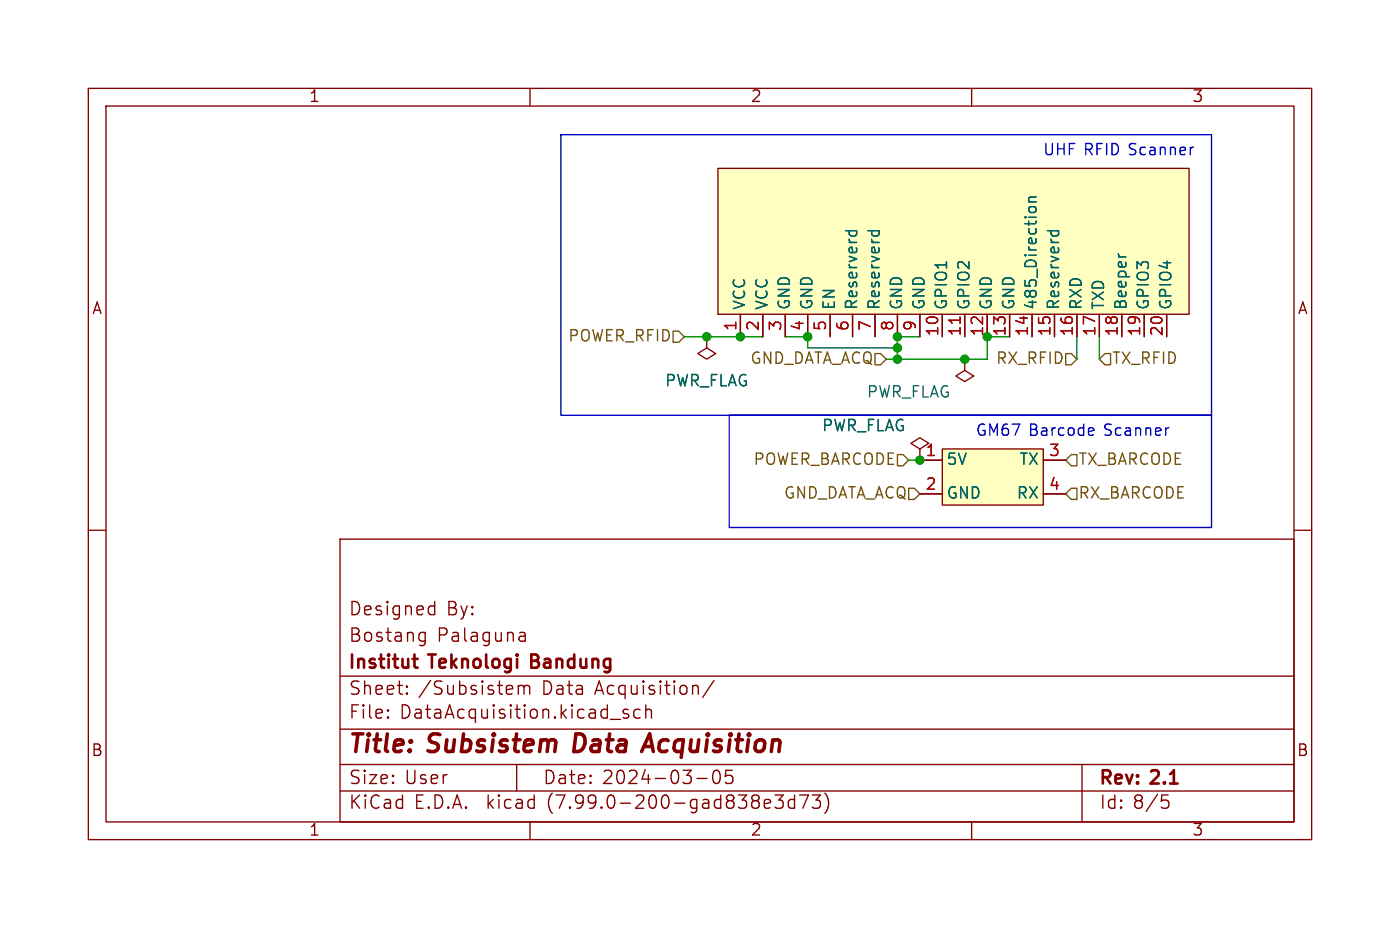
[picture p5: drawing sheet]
(kicad_sch (version 20230121) (generator eeschema)

 (paper "User" 158.496 105.004)

 (title_block
  (title "Subsistem Data Acquisition")
  (date "2024-03-05")
  (rev "2.1")
  (company "Institut Teknologi Bandung")
  (comment 1 "Bostang Palaguna")
  (comment 2 "Designed By:"))

 (lib_symbols
  (symbol "WMS_components:GM67_Barcode_Scanner" (in_bom yes) (on_board yes)
   (property "Reference" "U" (at 0 5.08 0) (effects (font (size 1.27 1.27))))
   (property "Value" "" (at -5.08 5.08 0) (effects (font (size 1.27 1.27))))
   (property "Footprint" "" (at -5.08 5.08 0) (effects (font (size 1.27 1.27)) hide))
   (property "Datasheet" "" (at -5.08 5.08 0) (effects (font (size 1.27 1.27)) hide))
   (symbol "GM67_Barcode_Scanner_1_1"
    (rectangle (start -6.35 3.81) (end 5.08 -2.54) (stroke (width 0) (type default)) (fill (type background)))
    (pin power_in line (at -8.89 2.54 0) (length 2.54) (name "5V" (effects (font (size 1.27 1.27)))) (number "1" (effects (font (size 1.27 1.27)))))
    (pin power_in line (at -8.89 -1.27 0) (length 2.54) (name "GND" (effects (font (size 1.27 1.27)))) (number "2" (effects (font (size 1.27 1.27)))))
    (pin output line (at 7.62 2.54 180) (length 2.54) (name "TX" (effects (font (size 1.27 1.27)))) (number "3" (effects (font (size 1.27 1.27)))))
    (pin input line (at 7.62 -1.27 180) (length 2.54) (name "RX" (effects (font (size 1.27 1.27)))) (number "4" (effects (font (size 1.27 1.27)))))))
  (symbol "WMS_components:YR903_RFID_module" (in_bom yes) (on_board yes)
   (property "Reference" "U" (at -6.35 30.48 0) (effects (font (size 1.27 1.27))))
   (property "Value" "" (at -6.35 30.48 0) (effects (font (size 1.27 1.27))))
   (property "Footprint" "" (at -6.35 30.48 0) (effects (font (size 1.27 1.27)) hide))
   (property "Datasheet" "" (at -6.35 30.48 0) (effects (font (size 1.27 1.27)) hide))
   (symbol "YR903_RFID_module_0_1"
    (rectangle (start -7.62 29.21) (end 8.89 -24.13) (stroke (width 0) (type default)) (fill (type background))))
   (symbol "YR903_RFID_module_1_1"
    (pin power_out line (at -10.16 26.67 0) (length 2.54) (name "VCC" (effects (font (size 1.27 1.27)))) (number "1" (effects (font (size 1.27 1.27)))))
    (pin bidirectional line (at -10.16 3.81 0) (length 2.54) (name "GPIO1" (effects (font (size 1.27 1.27)))) (number "10" (effects (font (size 1.27 1.27)))))
    (pin bidirectional line (at -10.16 1.27 0) (length 2.54) (name "GPIO2" (effects (font (size 1.27 1.27)))) (number "11" (effects (font (size 1.27 1.27)))))
    (pin power_in line (at -10.16 -1.27 0) (length 2.54) (name "GND" (effects (font (size 1.27 1.27)))) (number "12" (effects (font (size 1.27 1.27)))))
    (pin power_in line (at -10.16 -3.81 0) (length 2.54) (name "GND" (effects (font (size 1.27 1.27)))) (number "13" (effects (font (size 1.27 1.27)))))
    (pin power_in line (at -10.16 -6.35 0) (length 2.54) (name "485_Direction" (effects (font (size 1.27 1.27)))) (number "14" (effects (font (size 1.27 1.27)))))
    (pin bidirectional line (at -10.16 -8.89 0) (length 2.54) (name "Reserverd" (effects (font (size 1.27 1.27)))) (number "15" (effects (font (size 1.27 1.27)))))
    (pin bidirectional line (at -10.16 -11.43 0) (length 2.54) (name "RXD" (effects (font (size 1.27 1.27)))) (number "16" (effects (font (size 1.27 1.27)))))
    (pin bidirectional line (at -10.16 -13.97 0) (length 2.54) (name "TXD" (effects (font (size 1.27 1.27)))) (number "17" (effects (font (size 1.27 1.27)))))
    (pin bidirectional line (at -10.16 -16.51 0) (length 2.54) (name "Beeper" (effects (font (size 1.27 1.27)))) (number "18" (effects (font (size 1.27 1.27)))))
    (pin bidirectional line (at -10.16 -19.05 0) (length 2.54) (name "GPIO3" (effects (font (size 1.27 1.27)))) (number "19" (effects (font (size 1.27 1.27)))))
    (pin power_out line (at -10.16 24.13 0) (length 2.54) (name "VCC" (effects (font (size 1.27 1.27)))) (number "2" (effects (font (size 1.27 1.27)))))
    (pin bidirectional line (at -10.16 -21.59 0) (length 2.54) (name "GPIO4" (effects (font (size 1.27 1.27)))) (number "20" (effects (font (size 1.27 1.27)))))
    (pin power_in line (at -10.16 21.59 0) (length 2.54) (name "GND" (effects (font (size 1.27 1.27)))) (number "3" (effects (font (size 1.27 1.27)))))
    (pin power_in line (at -10.16 19.05 0) (length 2.54) (name "GND" (effects (font (size 1.27 1.27)))) (number "4" (effects (font (size 1.27 1.27)))))
    (pin bidirectional line (at -10.16 16.51 0) (length 2.54) (name "EN" (effects (font (size 1.27 1.27)))) (number "5" (effects (font (size 1.27 1.27)))))
    (pin bidirectional line (at -10.16 13.97 0) (length 2.54) (name "Reserverd" (effects (font (size 1.27 1.27)))) (number "6" (effects (font (size 1.27 1.27)))))
    (pin bidirectional line (at -10.16 11.43 0) (length 2.54) (name "Reserverd" (effects (font (size 1.27 1.27)))) (number "7" (effects (font (size 1.27 1.27)))))
    (pin power_in line (at -10.16 8.89 0) (length 2.54) (name "GND" (effects (font (size 1.27 1.27)))) (number "8" (effects (font (size 1.27 1.27)))))
    (pin power_in line (at -10.16 6.35 0) (length 2.54) (name "GND" (effects (font (size 1.27 1.27)))) (number "9" (effects (font (size 1.27 1.27)))))))
  (symbol "power:PWR_FLAG" (power) (pin_numbers hide) (pin_names (offset 0) hide) (in_bom yes) (on_board yes)
   (property "Reference" "#FLG" (at 0 1.905 0) (effects (font (size 1.27 1.27)) hide))
   (property "Value" "PWR_FLAG" (at 0 3.81 0) (effects (font (size 1.27 1.27))))
   (property "Footprint" "" (at 0 0 0) (effects (font (size 1.27 1.27)) hide))
   (property "Datasheet" "~" (at 0 0 0) (effects (font (size 1.27 1.27)) hide))
   (symbol "PWR_FLAG_0_0"
    (pin power_out line (at 0 0 90) (length 0) (name "pwr" (effects (font (size 1.27 1.27)))) (number "1" (effects (font (size 1.27 1.27))))))
   (symbol "PWR_FLAG_0_1"
    (polyline (pts (xy 0 0) (xy 0 1.27) (xy -1.016 1.905) (xy 0 2.54) (xy 1.016 1.905) (xy 0 1.27)) (stroke (width 0) (type default)) (fill (type none))))))


 (junction (at 91.44 38.1) (diameter 0) (color 0 0 0 0))
 (junction (at 104.14 52.07) (diameter 0) (color 0 0 0 0))
 (junction (at 111.76 38.1) (diameter 0) (color 0 0 0 0))
 (junction (at 101.6 40.64) (diameter 0) (color 0 0 0 0))
 (junction (at 80.01 38.1) (diameter 0) (color 0 0 0 0))
 (junction (at 83.82 38.1) (diameter 0) (color 0 0 0 0))
 (junction (at 109.22 40.64) (diameter 0) (color 0 0 0 0))
 (junction (at 101.6 38.1) (diameter 0) (color 0 0 0 0))
 (junction (at 101.6 39.37) (diameter 0) (color 0 0 0 0))

 (wire (pts (xy 111.76 38.1) (xy 111.76 40.64)) (stroke (width 0) (type default)))
 (wire (pts (xy 83.82 38.1) (xy 80.01 38.1)) (stroke (width 0) (type default)))
 (wire (pts (xy 121.92 40.64) (xy 121.92 38.1)) (stroke (width 0) (type default)))
 (wire (pts (xy 91.44 39.37) (xy 101.6 39.37)) (stroke (width 0) (type default)))
 (wire (pts (xy 88.9 38.1) (xy 91.44 38.1)) (stroke (width 0) (type default)))
 (wire (pts (xy 101.6 38.1) (xy 101.6 39.37)) (stroke (width 0) (type default)))
 (wire (pts (xy 102.87 52.07) (xy 104.14 52.07)) (stroke (width 0) (type default)))
 (wire (pts (xy 124.46 40.64) (xy 124.46 38.1)) (stroke (width 0) (type default)))
 (wire (pts (xy 109.22 40.64) (xy 111.76 40.64)) (stroke (width 0) (type default)))
 (wire (pts (xy 80.01 38.1) (xy 77.47 38.1)) (stroke (width 0) (type default)))
 (wire (pts (xy 100.33 40.64) (xy 101.6 40.64)) (stroke (width 0) (type default)))
 (wire (pts (xy 114.3 38.1) (xy 111.76 38.1)) (stroke (width 0) (type default)))
 (wire (pts (xy 91.44 38.1) (xy 91.44 39.37)) (stroke (width 0) (type default)))
 (wire (pts (xy 101.6 39.37) (xy 101.6 40.64)) (stroke (width 0) (type default)))
 (wire (pts (xy 101.6 38.1) (xy 104.14 38.1)) (stroke (width 0) (type default)))
 (wire (pts (xy 101.6 40.64) (xy 109.22 40.64)) (stroke (width 0) (type default)))
 (wire (pts (xy 86.36 38.1) (xy 83.82 38.1)) (stroke (width 0) (type default)))

 (rectangle (start 63.5 15.24) (end 137.16 46.99) (stroke (width 0) (type default)) (fill (type none)))
 (rectangle (start 82.55 46.99) (end 137.16 59.69) (stroke (width 0) (type default)) (fill (type none)))

 (text "UHF RFID Scanner" (at 118.11 17.78 0) (effects (font (size 1.27 1.27)) (justify left bottom)))
 (text "GM67 Barcode Scanner" (at 110.49 49.53 0) (effects (font (size 1.27 1.27)) (justify left bottom)))

 (hierarchical_label "TX_BARCODE" (shape input) (at 120.65 52.07 0) (fields_autoplaced) (effects (font (size 1.27 1.27)) (justify left)))
 (hierarchical_label "RX_BARCODE" (shape input) (at 120.65 55.88 0) (fields_autoplaced) (effects (font (size 1.27 1.27)) (justify left)))
 (hierarchical_label "GND_DATA_ACQ" (shape input) (at 104.14 55.88 180) (fields_autoplaced) (effects (font (size 1.27 1.27)) (justify right)))
 (hierarchical_label "POWER_RFID" (shape input) (at 77.47 38.1 180) (fields_autoplaced) (effects (font (size 1.27 1.27)) (justify right)))
 (hierarchical_label "GND_DATA_ACQ" (shape input) (at 100.33 40.64 180) (fields_autoplaced) (effects (font (size 1.27 1.27)) (justify right)))
 (hierarchical_label "RX_RFID" (shape input) (at 121.92 40.64 180) (fields_autoplaced) (effects (font (size 1.27 1.27)) (justify right)))
 (hierarchical_label "TX_RFID" (shape input) (at 124.46 40.64 0) (fields_autoplaced) (effects (font (size 1.27 1.27)) (justify left)))
 (hierarchical_label "POWER_BARCODE" (shape input) (at 102.87 52.07 180) (fields_autoplaced) (effects (font (size 1.27 1.27)) (justify right)))

 (symbol (lib_id "WMS_components:GM67_Barcode_Scanner") (at 113.03 54.61 0) (unit 1) (in_bom yes) (on_board yes) (dnp no) (fields_autoplaced)
  (property "Reference" "U4" (at 112.395 48.26 0) (effects (font (size 1.27 1.27)) hide))
  (property "Value" "~" (at 107.95 49.53 0) (effects (font (size 1.27 1.27)) hide))
  (property "Footprint" "Connector_JST:JST_SH_SM04B-SRSS-TB_1x04-1MP_P1.00mm_Horizontal" (at 107.95 49.53 0) (effects (font (size 1.27 1.27)) hide))
  (property "Datasheet" "" (at 107.95 49.53 0) (effects (font (size 1.27 1.27)) hide)) (pin "1") (pin "2") (pin "3") (pin "4"))

 (symbol (lib_id "power:PWR_FLAG") (at 109.22 40.64 180) (unit 1) (in_bom yes) (on_board yes) (dnp no)
  (property "Reference" "#FLG07" (at 109.22 42.545 0) (effects (font (size 1.27 1.27)) hide))
  (property "Value" "PWR_FLAG" (at 102.87 44.45 0) (effects (font (size 1.27 1.27))))
  (property "Footprint" "" (at 109.22 40.64 0) (effects (font (size 1.27 1.27)) hide))
  (property "Datasheet" "~" (at 109.22 40.64 0) (effects (font (size 1.27 1.27)) hide)) (pin "1"))

 (symbol (lib_id "WMS_components:YR903_RFID_module") (at 110.49 27.94 90) (unit 1) (in_bom yes) (on_board yes) (dnp no) (fields_autoplaced)
  (property "Reference" "U1" (at 135.89 27.305 0) (effects (font (size 1.27 1.27)) hide))
  (property "Value" "~" (at 80.01 34.29 0) (effects (font (size 1.27 1.27)) hide))
  (property "Footprint" "WMS_components:YR903_RFID_Scanner_FPC_v2" (at 80.01 34.29 0) (effects (font (size 1.27 1.27)) hide))
  (property "Datasheet" "" (at 80.01 34.29 0) (effects (font (size 1.27 1.27)) hide)) (pin "1") (pin "10") (pin "11") (pin "12") (pin "13") (pin "14") (pin "15") (pin "16") (pin "17") (pin "18") (pin "19") (pin "2") (pin "20") (pin "3") (pin "4") (pin "5") (pin "6") (pin "7") (pin "8") (pin "9"))

 (symbol (lib_id "power:PWR_FLAG") (at 104.14 52.07 0) (unit 1) (in_bom yes) (on_board yes) (dnp no)
  (property "Reference" "#FLG03" (at 104.14 50.165 0) (effects (font (size 1.27 1.27)) hide))
  (property "Value" "PWR_FLAG" (at 97.79 48.26 0) (effects (font (size 1.27 1.27))))
  (property "Footprint" "" (at 104.14 52.07 0) (effects (font (size 1.27 1.27)) hide))
  (property "Datasheet" "~" (at 104.14 52.07 0) (effects (font (size 1.27 1.27)) hide)) (pin "1"))

 (symbol (lib_id "power:PWR_FLAG") (at 80.01 38.1 180) (unit 1) (in_bom yes) (on_board yes) (dnp no) (fields_autoplaced)
  (property "Reference" "#FLG04" (at 80.01 40.005 0) (effects (font (size 1.27 1.27)) hide))
  (property "Value" "PWR_FLAG" (at 80.01 43.18 0) (effects (font (size 1.27 1.27))))
  (property "Footprint" "" (at 80.01 38.1 0) (effects (font (size 1.27 1.27)) hide))
  (property "Datasheet" "~" (at 80.01 38.1 0) (effects (font (size 1.27 1.27)) hide)) (pin "1")))
